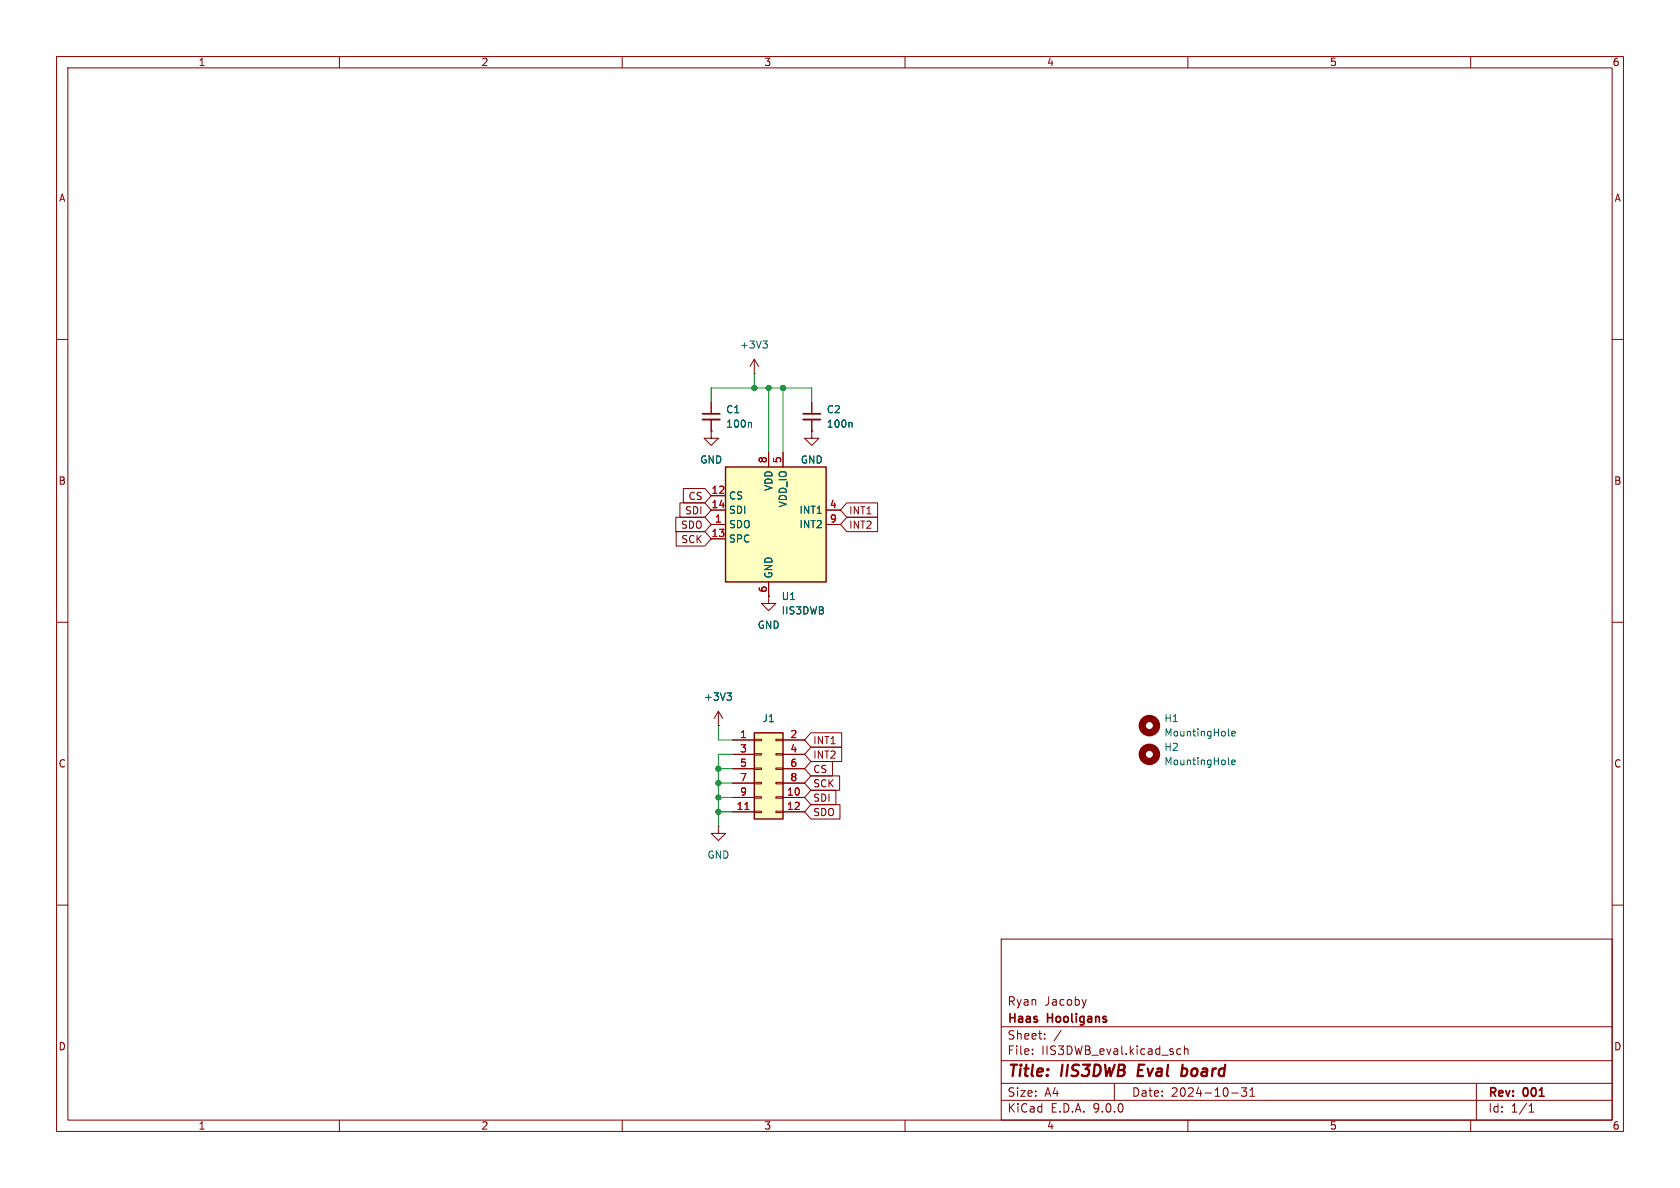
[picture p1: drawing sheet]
<svg xmlns="http://www.w3.org/2000/svg" width="297mm" height="210mm" viewBox="0 0 297 210" stroke-linecap="round" stroke-linejoin="round" font-family="sans-serif">
<g fill="none" stroke="#840000" stroke-width=".18">
<path d="M10 10h277v190h-277zM12 12h273v186h-273zM60 10v2M110 10v2M160 10v2M210 10v2M260 10v2M10 60h2M285 60h2M10 110h2M285 110h2M10 160h2"/>
<path d="M177 166h108v32h-108zM192 176.7l-.3 1M285 160h2M60 198v2M110 198v2M160 198v2M177 194.5h108M177 191.5h108M177 187.5h108M177 181.5h108M182.5 186.3v.1M182.5 185.5v.1"/>
<path d="M184.7 183.6v.1M184.7 182.8v.1M187.6 182.1l-1.3 2M197 191.5v3M208.1 186.3l.2 .1 .4-.1M208.7 185.5l-.4-.1-.2 .1M209.4 185.5l.2-.1 .4 .1v.9M209.4 184.9v1.5M210 198v2M217.7 193.2h1.2M219.5 192.3h.9l-.5 .6 .4 .1v.7l-.2 .1h-.4l-.2-.1M221 193.8h.8"/>
<path d="M221 192.7l.4-.4v1.5M260 198v2M261 191.5v6.5M270.3 196.6h.9M270.3 195.5l.4-.4v1.5"/>
</g>
<path d="M201.4 188.2l-.3 2h1M209 189l.2-.1 .5 .1M209.1 188.2l-.3 2M209.7 190a.66 .66 0 0 1-.9 .1" fill="none" stroke="#840000" stroke-width=".4"/>
<path d="M133.3 129.5h5.1v15.3h-5.1z" fill="#ffffc2"/>
<path d="M133.3 129.5h5.1v15.3h-5.1z" fill="none" stroke="#840000" stroke-width=".25"/>
<g fill="none" stroke="#840000" stroke-width=".18">
<path d="M127 128.3h.1M127 125.7l-.8 1.3M127 125.7l.8 1.3M127 125.7v2.6M129.5 130.8h3.8M129.5 133.4h3.8M129.5 135.9h3.8M129.5 138.4h3.8M133.3 130.7h1.3v.2h-1.3zM133.3 133.2h1.3v.3h-1.3zM133.3 135.8h1.3v.2h-1.3zM133.3 138.3h1.3v.3h-1.3z"/>
<path d="M137.2 130.7h1.2v.2h-1.2zM137.2 133.2h1.2v.3h-1.2zM137.2 135.8h1.2v.2h-1.2zM137.2 138.3h1.2v.3h-1.2zM138.4 130.8h3.8M138.4 133.4h3.8M138.4 135.9h3.8M138.4 138.4h3.8M127 146.1v1.2h1.3l-1.3 1.3-1.3-1.3h1.3M127 146.1h.1M129.5 141h3.8M129.5 143.5h3.8"/>
<path d="M133.3 140.8h1.3v.3h-1.3zM133.3 143.4h1.3v.2h-1.3zM137.2 140.8h1.2v.3h-1.2zM137.2 143.4h1.2v.2h-1.2zM138.4 141h3.8M138.4 143.5h3.8"/>
</g>
<path d="M131.7 143.1h.7" fill="none" stroke="#a90000" stroke-width=".18"/>
<path d="M128.5 122.5h.8l-.4 .5M129.1 123l.2 .2v.3l-.2 .3M217.2 129.9l.1 .2M217.8 129.7l.6-.1-.1-.3h-.4l-.1 .2v.6h.5" fill="none" stroke="#006464" stroke-width=".18"/>
<circle cx="203.2" cy="128.3" r="1.27" fill="none" stroke="#840000" stroke-width="1.3"/>
<path d="M128.3 82.6h17.7v20.3h-17.7z" fill="#ffffc2"/>
<path d="M128.3 82.6h17.7v20.3h-17.7z" fill="none" stroke="#840000" stroke-width=".25"/>
<g fill="none" stroke="#840000" stroke-width=".18">
<path d="M125.7 76.2v1.3h1.3l-1.3 1.2-1.2-1.2h1.2M125.7 76.2h.1M125.7 71.1v2.1M125.7 74.2v2M133.3 66h.1M133.3 63.5l-.7 1.3M133.3 63.5l.8 1.3M133.3 63.5v2.5M143.5 76.2v1.3h1.3l-1.3 1.2-1.3-1.2h1.3M143.5 76.2h.1M143.5 71.1v2.1M143.5 74.2v2"/>
<path d="M119.5 91.4h5.1l1.1 1.3-1.1 1.3h-5.1zM119.5 94h5.1l1.1 1.3-1.1 1.2h-5.1zM120.2 88.9h4.4l1.1 1.3-1.1 1.2h-4.4zM120.8 86.4h3.8l1.1 1.2-1.1 1.3h-3.8zM125.7 87.6h2.6M125.7 90.2h2.6M125.7 92.7h2.6M125.7 95.3h2.6M135.9 80v2.6M138.4 80v2.6M146 90.2h2.6M146 92.7h2.6"/>
<path d="M149.7 88.9h5.4v2.5h-5.4l-1.1-1.2zM149.7 91.4h5.4v2.6h-5.4l-1.1-1.3zM135.9 105.4v1.3h1.3l-1.3 1.3-1.3-1.3h1.3M135.9 105.4h.1M135.9 102.9v2.5M127 128.3h.1M129.5 130.8h3.8M129.5 133.4h3.8M129.5 135.9h3.8M129.5 138.4h3.8M138.4 130.8h3.8M138.4 133.4h3.8"/>
<path d="M138.4 135.9h3.8M138.4 138.4h3.8M143.4 134.6h3.8v2.6h-3.8l-1.2-1.3zM143.4 139.7h4.4v2.5h-4.4l-1.2-1.2zM143.4 137.2h5v2.5h-5l-1.2-1.3zM143.4 129.5h5.4v2.6h-5.4l-1.2-1.3zM143.4 132.1h5.4v2.5h-5.4l-1.2-1.2zM129.5 141h3.8M129.5 143.5h3.8M138.4 141h3.8M138.4 143.5h3.8M143.4 142.2h5.1v2.6h-5.1l-1.2-1.3z"/>
</g>
<path d="M124.2 73.2h3.1M142 73.2h3" fill="none" stroke="#840000" stroke-width=".3"/>
<path d="M124.2 74.2h3.1M142 74.2h3" fill="none" stroke="#840000" stroke-width=".33"/>
<path d="M132.7 74.7l.2 .2v.6M134.9 60.3h.7l-.4 .5M135.4 60.8l.2 .2v.3l-.2 .2M150.5 74.7l.1 .2v.6M128.5 122.5h.8l-.4 .5M129.1 123l.2 .2v.3l-.2 .3M217.2 135l.1 .2M217.8 134.8l.6-.1-.1-.3h-.4l-.1 .1v.6h.5" fill="none" stroke="#006464" stroke-width=".18"/>
<circle cx="203.2" cy="133.3" r="1.27" fill="none" stroke="#840000" stroke-width="1.3"/>
<path d="M125.7 71.1v-2.5h17.8v2.5M133.3 66v2.6M135.9 68.6v11.4M138.4 68.6v11.4M127 128.3v2.5h2.5M127 135.9h2.5M127 138.4h2.5M129.5 133.4h-2.5v12.7M127 143.5h2.5M127 141h2.5" fill="none" stroke="#009600" stroke-width=".18"/>
<path d="M131.7 143.1h.7" fill="none" stroke="#a90000" stroke-width=".18"/>
<g fill="#009600" stroke="#009600" stroke-width=".18">
<circle cx="135.9" cy="68.6" r=".46"/>
<circle cx="138.4" cy="68.6" r=".46"/>
<circle cx="133.3" cy="68.6" r=".46"/>
<circle cx="127" cy="141" r=".46"/>
<circle cx="127" cy="138.4" r=".46"/>
<circle cx="127" cy="143.5" r=".46"/>
<circle cx="127" cy="135.9" r=".46"/>
</g>
<g font-size="2.8" fill="#840000">
<text x="178" y="190.9">Title:</text>
<text x="187.7" y="190.9">IIS3DWB</text>
<text x="202" y="190.9">Eval</text>
<text x="210.5" y="190.9">board</text>
</g>
<g font-size="2.1" fill="#840000">
<text x="178" y="178">Ryan</text>
<text x="184.7" y="178">Jacoby</text>
<text x="178" y="184">Sheet:</text>
<text x="178" y="181.2">Haas</text>
<text x="185.2" y="181.2">Hooligans</text>
<text x="178" y="186.7">File:</text>
<text x="184.1" y="186.7">IIS3DWB_eval.kicad_sch</text>
<text x="178" y="196.9">KiCad</text>
<text x="178" y="194.1">Size:</text>
<text x="184.7" y="194.1">A4</text>
<text x="185.7" y="196.9">E.D.A.</text>
<text x="193.3" y="196.9">9.0.0</text>
<text x="200" y="194.1">Date:</text>
<text x="207" y="194.1">2024-10-31</text>
<text x="263" y="194.3">Rev:</text>
<text x="263" y="196.9">Id:</text>
<text x="267.1" y="196.9">1/1</text>
<text x="269.4" y="194.3">001</text>
</g>
<g font-size="1.8" fill="#840000">
<text x="35" y="11.9">1</text>
<text x="85" y="11.9">2</text>
<text x="135" y="11.9">3</text>
<text x="185" y="11.9">4</text>
<text x="235" y="11.9">5</text>
<text x="285" y="11.9">6</text>
<text x="10.3" y="35.9">A</text>
<text x="285.3" y="35.9">A</text>
<text x="10.3" y="85.9">B</text>
<text x="121.6" y="88.6">CS</text>
<text x="285.3" y="85.9">B</text>
<text x="120.3" y="93.7">SDO</text>
<text x="121" y="91.1">SDI</text>
<text x="150" y="91.1">INT1</text>
<text x="150" y="93.7">INT2</text>
<text x="120.3" y="96.2">SCK</text>
<text x="143.7" y="131.8">INT1</text>
<text x="10.3" y="135.9">C</text>
<text x="143.7" y="136.8">CS</text>
<text x="143.7" y="134.3">INT2</text>
<text x="285.3" y="135.9">C</text>
<text x="143.7" y="141.9">SDI</text>
<text x="143.7" y="139.4">SCK</text>
<text x="143.7" y="144.5">SDO</text>
<text x="10.3" y="185.9">D</text>
<text x="285.3" y="185.9">D</text>
<text x="35" y="199.9">1</text>
<text x="85" y="199.9">2</text>
<text x="135" y="199.9">3</text>
<text x="185" y="199.9">4</text>
<text x="235" y="199.9">5</text>
<text x="285" y="199.9">6</text>
</g>
<g font-size="1.8" fill="#006464">
<text x="130.7" y="61.8">+3V3</text>
<text x="128.3" y="73.3">C1</text>
<text x="128.3" y="75.8">100n</text>
<text x="146.1" y="73.3">C2</text>
<text x="146.1" y="75.8">100n</text>
<text x="123.7" y="82.1">GND</text>
<text x="141.5" y="82.1">GND</text>
<text x="128.8" y="88.5">CS</text>
<text x="136.8" y="86.9" transform="rotate(-90 136.8 86.9)">VDD</text>
<text x="139.3" y="89.8" transform="rotate(-90 139.3 89.8)">VDD_IO</text>
<text x="128.8" y="91">SDI</text>
<text x="128.8" y="93.6">SDO</text>
<text x="141.2" y="91">INT1</text>
<text x="141.2" y="93.6">INT2</text>
<text x="128.8" y="96.1">SPC</text>
<text x="136.8" y="102.4" transform="rotate(-90 136.8 102.4)">GND</text>
<text x="138.1" y="106.3">U1</text>
<text x="133.9" y="111.4">GND</text>
<text x="138.1" y="108.8">IIS3DWB</text>
<text x="124.4" y="124.1">+3V3</text>
<text x="134.7" y="127.9">J1</text>
<text x="205.7" y="127.9">H1</text>
<text x="205.7" y="130.4">MountingHole</text>
<text x="205.7" y="132.9">H2</text>
<text x="205.7" y="135.5">MountingHole</text>
<text x="125" y="152">GND</text>
</g>
<g font-size="1.8" fill="#a90000">
<text x="135.6" y="82" transform="rotate(-90 135.6 82)">8</text>
<text x="138.2" y="82" transform="rotate(-90 138.2 82)">5</text>
<text x="125.7" y="87.4">12</text>
<text x="125.7" y="89.9">14</text>
<text x="146.6" y="89.9">4</text>
<text x="125.7" y="95">13</text>
<text x="126.3" y="92.5">1</text>
<text x="146.6" y="92.5">9</text>
<text x="135.6" y="104.8" transform="rotate(-90 135.6 104.8)">6</text>
<text x="130.7" y="130.6">1</text>
<text x="139.6" y="130.6">2</text>
<text x="130.7" y="133.1">3</text>
<text x="130.7" y="135.6">5</text>
<text x="139.6" y="133.1">4</text>
<text x="139.6" y="135.6">6</text>
<text x="130.1" y="143.3">11</text>
<text x="130.7" y="138.2">7</text>
<text x="130.7" y="140.7">9</text>
<text x="139" y="140.7">10</text>
<text x="139" y="143.3">12</text>
<text x="139.6" y="138.2">8</text>
</g>
</svg>
